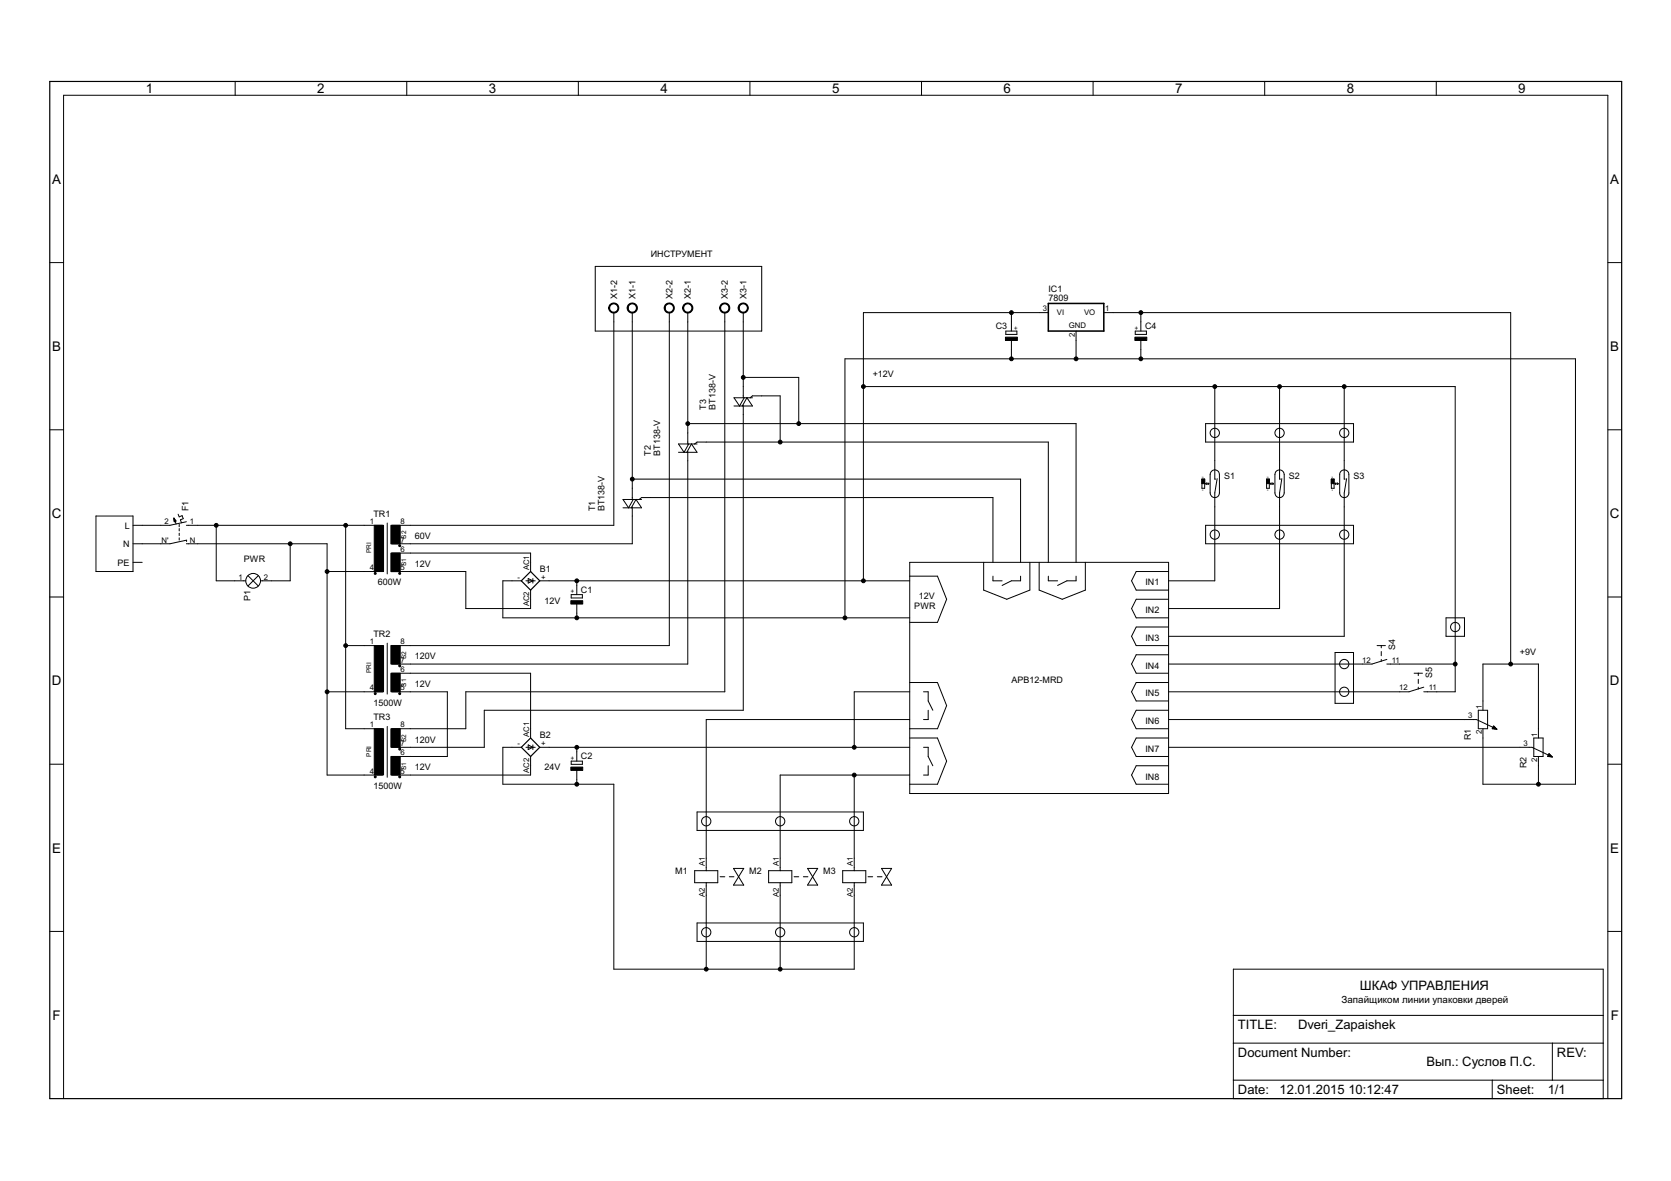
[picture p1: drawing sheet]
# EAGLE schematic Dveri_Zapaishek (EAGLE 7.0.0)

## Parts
B1  2KBP  [2KBP]
B2  2KBP  [2KBP]
C1  CPOL-EUE3.5-10  [E3,5-10]
C2  CPOL-EUE3.5-10  [E3,5-10]
C3  CPOL-EUE3.5-10  [E3,5-10]
C4  CPOL-EUE3.5-10  [E3,5-10]
F1  LEITUNGSSCHUTZSCHALTER_2-POL  [LEITUNGSSCHUTZSCHALTER_2-POL]
IC1  7809  7808L  [TO92]
M1  ELEKTROMAG_BETAETIGTES_MAGNETVENTIL_PNEUMATIK_HYDRAULIK  [MAGNETVENTIL_PNEUMATIK-HYDRAULIK]
M2  ELEKTROMAG_BETAETIGTES_MAGNETVENTIL_PNEUMATIK_HYDRAULIK  [MAGNETVENTIL_PNEUMATIK-HYDRAULIK]
M3  ELEKTROMAG_BETAETIGTES_MAGNETVENTIL_PNEUMATIK_HYDRAULIK  [MAGNETVENTIL_PNEUMATIK-HYDRAULIK]
P1  SIGNALLAMPE  [LAMPE]
R1  POTENTIOMETER_PT-10  [PT-10]
R2  POTENTIOMETER_PT-10  [PT-10]
S1  REED-SWITCH-CT10-1530-G1  [CT10-G1]
S2  REED-SWITCH-CT10-1530-G1  [CT10-G1]
S3  REED-SWITCH-CT10-1530-G1  [CT10-G1]
S4  SCHALTER_SCHLIESSER_HANDBETAETIGT  [KIPPSCHALTER_AUS]
S5  SCHALTER_SCHLIESSER_HANDBETAETIGT  [KIPPSCHALTER_AUS]
T1  BT138-V  [TO220BV]
T2  BT138-V  [TO220BV]
T3  BT138-V  [TO220BV]
TR1  EE20-2  [EE20-2]
TR2  EE20-2  [EE20-2]
TR3  EE20-2  [EE20-2]
X1  AK500/2  [AK500/2]
X2  AK500/2  [AK500/2]
X3  AK500/2  [AK500/2]

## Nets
L-EXT: F1.2
N$1: F1.N P1.2(X2) TR1.4 TR2.4 TR3.4
N$2: F1.1 P1.1(X1) TR1.1 TR2.1 TR3.1
N$3: B2.AC2 TR3.5
N$4: TR2.5 TR3.6
N$5: B2.AC1 TR2.6
N$6: B1.AC1 TR1.6
N$7: B1.AC2 TR1.5
N$8: B2.- C2.- M1.A2 M2.A2 M3.A2
N$9: T2.T1(A1) T3.T1(A1) X2.1 X3.1
N$10: B1.+ C1.+ C3.+ IC1.3(VI) S1.1 S2.1 S3.1 S4.11(CS1) S5.11(CS1)
N$12: T1.T2(A2) TR1.7
N$13: TR1.8 X1.2
N$14: T2.T2(A2) TR2.7
N$15: TR2.8 X2.2
N$16: T3.T2(A2) TR3.7
N$17: TR3.8 X3.2
N$19: B2.+ C2.+
N$20: M1.A1
N$21: M2.A1 M3.A1
N$22: T1.T1(A1) X1.1
N$23: T1.G
N$24: T2.G T3.G
N$25: S1.2
N$26: S2.2
N$27: S3.2
N$28: S4.12(S1)
N$29: S5.12(S1)
N$31: B1.- C1.- C3.- C4.- IC1.2(GND) R1.2 R2.2
N$32: R2.3
N$33: R1.3
N$34: C4.+ IC1.1(VO) R1.1 R2.1
N-EXT: F1.N'(N)

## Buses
B$1
B$2
B$3
B$4
B$5
B$6
B$7

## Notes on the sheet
- ИНСТРУМЕНТ
- +12V
- 60V
- PWR
- 12V
- 600W | IN1
- 12V
- 12V
- PWR
- IN2
- IN3
- +9V
- 120V
- IN4
- APB12-MRD
- 12V
- IN5
- 1500W
- IN6
- 120V
- IN7
- 12V | 24V
- IN8
- 1500W
- ШКАФ УПРАВЛЕНИЯ
- Запайщиком линии упаковки дверей
- Вып.: Суслов П.С.
